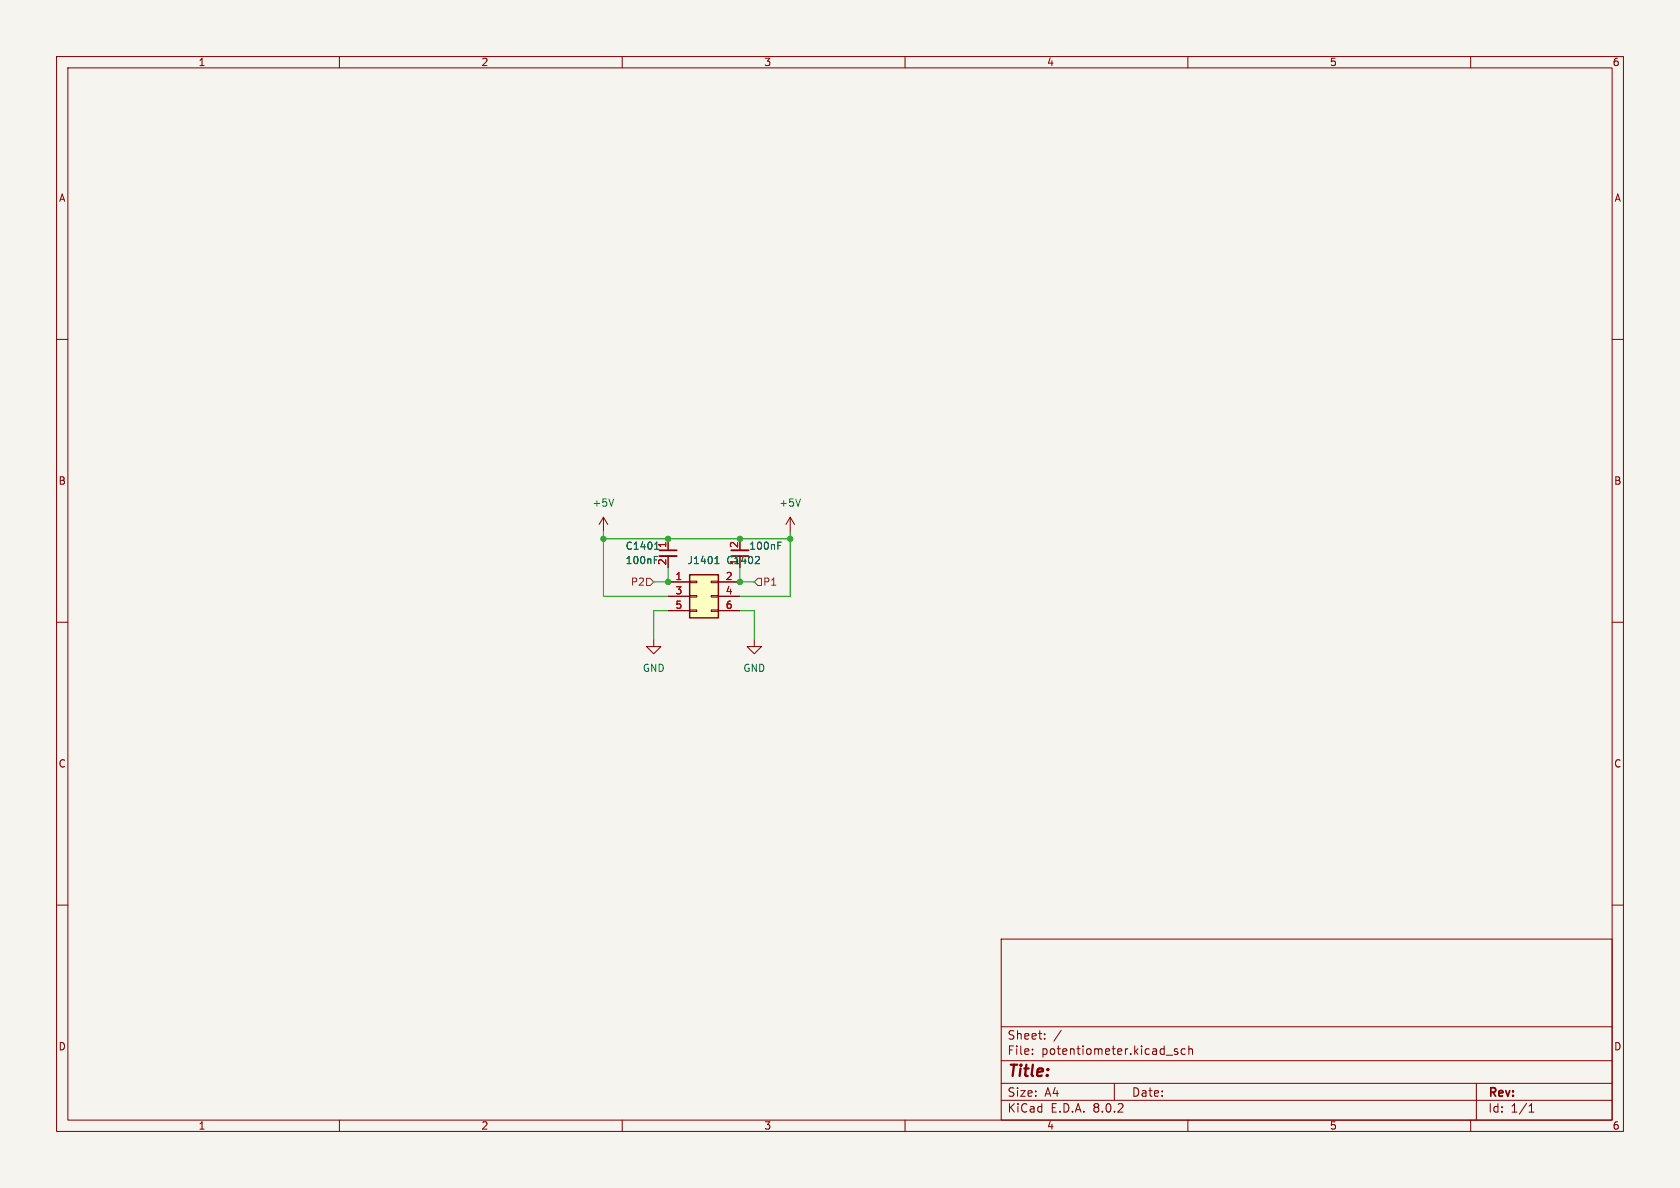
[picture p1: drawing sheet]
(kicad_sch (version 20230121) (generator eeschema)

 (paper "A4")

 (lib_symbols
  (symbol "Connector_Generic:Conn_02x03_Odd_Even" (pin_names (offset 1.016) hide) (in_bom yes) (on_board yes)
   (property "Reference" "J" (at 1.27 5.08 0) (effects (font (size 1.27 1.27))))
   (property "Value" "Conn_02x03_Odd_Even" (at 1.27 -5.08 0) (effects (font (size 1.27 1.27))))
   (property "Footprint" "" (at 0 0 0) (effects (font (size 1.27 1.27)) hide))
   (property "Datasheet" "~" (at 0 0 0) (effects (font (size 1.27 1.27)) hide))
   (symbol "Conn_02x03_Odd_Even_1_1"
    (rectangle (start -1.27 -2.413) (end 0 -2.667) (stroke (width 0.1524) (type default)) (fill (type none)))
    (rectangle (start -1.27 0.127) (end 0 -0.127) (stroke (width 0.1524) (type default)) (fill (type none)))
    (rectangle (start -1.27 2.667) (end 0 2.413) (stroke (width 0.1524) (type default)) (fill (type none)))
    (rectangle (start -1.27 3.81) (end 3.81 -3.81) (stroke (width 0.254) (type default)) (fill (type background)))
    (rectangle (start 3.81 -2.413) (end 2.54 -2.667) (stroke (width 0.1524) (type default)) (fill (type none)))
    (rectangle (start 3.81 0.127) (end 2.54 -0.127) (stroke (width 0.1524) (type default)) (fill (type none)))
    (rectangle (start 3.81 2.667) (end 2.54 2.413) (stroke (width 0.1524) (type default)) (fill (type none)))
    (pin passive line (at -5.08 2.54 0) (length 3.81) (name "Pin_1" (effects (font (size 1.27 1.27)))) (number "1" (effects (font (size 1.27 1.27)))))
    (pin passive line (at 7.62 2.54 180) (length 3.81) (name "Pin_2" (effects (font (size 1.27 1.27)))) (number "2" (effects (font (size 1.27 1.27)))))
    (pin passive line (at -5.08 0 0) (length 3.81) (name "Pin_3" (effects (font (size 1.27 1.27)))) (number "3" (effects (font (size 1.27 1.27)))))
    (pin passive line (at 7.62 0 180) (length 3.81) (name "Pin_4" (effects (font (size 1.27 1.27)))) (number "4" (effects (font (size 1.27 1.27)))))
    (pin passive line (at -5.08 -2.54 0) (length 3.81) (name "Pin_5" (effects (font (size 1.27 1.27)))) (number "5" (effects (font (size 1.27 1.27)))))
    (pin passive line (at 7.62 -2.54 180) (length 3.81) (name "Pin_6" (effects (font (size 1.27 1.27)))) (number "6" (effects (font (size 1.27 1.27)))))))
  (symbol "capacitor_miscellaneous:C_0402_100nF" (in_bom yes) (on_board yes)
   (property "Reference" "C" (at 1.27 2.54 0) (effects (font (size 1.27 1.27))))
   (property "Value" "100nF" (at 3.81 -2.54 0) (effects (font (size 1.27 1.27))))
   (property "Footprint" "Capacitor_SMD:C_0402_1005Metric" (at 2.54 2.54 0) (effects (font (size 1.27 1.27)) hide))
   (property "Datasheet" "" (at 0 0 0) (effects (font (size 1.27 1.27)) hide))
   (property "JLCPCB Part#" "C307331" (at 0 -2.54 0) (effects (font (size 1.27 1.27)) hide))
   (symbol "C_0402_100nF_0_1"
    (polyline (pts (xy -1.524 -0.508) (xy 1.524 -0.508)) (stroke (width 0.3302) (type default)) (fill (type none)))
    (polyline (pts (xy -1.524 0.508) (xy 1.524 0.508)) (stroke (width 0.3048) (type default)) (fill (type none))))
   (symbol "C_0402_100nF_1_1"
    (pin passive line (at 0 2.54 270) (length 2.032) (name "~" (effects (font (size 1.27 1.27)))) (number "1" (effects (font (size 1.27 1.27)))))
    (pin passive line (at 0 -2.54 90) (length 2.032) (name "~" (effects (font (size 1.27 1.27)))) (number "2" (effects (font (size 1.27 1.27)))))))
  (symbol "power:+5V" (power) (pin_names (offset 0)) (in_bom yes) (on_board yes)
   (property "Reference" "#PWR" (at 0 -3.81 0) (effects (font (size 1.27 1.27)) hide))
   (property "Value" "+5V" (at 0 3.556 0) (effects (font (size 1.27 1.27))))
   (property "Footprint" "" (at 0 0 0) (effects (font (size 1.27 1.27)) hide))
   (property "Datasheet" "" (at 0 0 0) (effects (font (size 1.27 1.27)) hide))
   (symbol "+5V_0_1"
    (polyline (pts (xy -0.762 1.27) (xy 0 2.54)) (stroke (width 0) (type default)) (fill (type none)))
    (polyline (pts (xy 0 0) (xy 0 2.54)) (stroke (width 0) (type default)) (fill (type none)))
    (polyline (pts (xy 0 2.54) (xy 0.762 1.27)) (stroke (width 0) (type default)) (fill (type none))))
   (symbol "+5V_1_1"
    (pin power_in line (at 0 0 90) (length 0) hide (name "+5V" (effects (font (size 1.27 1.27)))) (number "1" (effects (font (size 1.27 1.27)))))))
  (symbol "power:GND" (power) (pin_names (offset 0)) (in_bom yes) (on_board yes)
   (property "Reference" "#PWR" (at 0 -6.35 0) (effects (font (size 1.27 1.27)) hide))
   (property "Value" "GND" (at 0 -3.81 0) (effects (font (size 1.27 1.27))))
   (property "Footprint" "" (at 0 0 0) (effects (font (size 1.27 1.27)) hide))
   (property "Datasheet" "" (at 0 0 0) (effects (font (size 1.27 1.27)) hide))
   (symbol "GND_0_1"
    (polyline (pts (xy 0 0) (xy 0 -1.27) (xy 1.27 -1.27) (xy 0 -2.54) (xy -1.27 -1.27) (xy 0 -1.27)) (stroke (width 0) (type default)) (fill (type none))))
   (symbol "GND_1_1"
    (pin power_in line (at 0 0 270) (length 0) hide (name "GND" (effects (font (size 1.27 1.27)))) (number "1" (effects (font (size 1.27 1.27))))))))

 (junction (at 118.11 102.87) (diameter 0) (color 0 0 0 0))
 (junction (at 130.81 102.87) (diameter 0) (color 0 0 0 0))
 (junction (at 130.81 95.25) (diameter 0) (color 0 0 0 0))
 (junction (at 106.68 95.25) (diameter 0) (color 0 0 0 0))
 (junction (at 118.11 95.25) (diameter 0) (color 0 0 0 0))
 (junction (at 139.7 95.25) (diameter 0) (color 0 0 0 0))

 (wire (pts (xy 118.11 100.33) (xy 118.11 102.87)) (stroke (width 0) (type default)))
 (wire (pts (xy 133.35 107.95) (xy 130.81 107.95)) (stroke (width 0) (type default)))
 (wire (pts (xy 130.81 95.25) (xy 139.7 95.25)) (stroke (width 0) (type default)))
 (wire (pts (xy 139.7 95.25) (xy 139.7 105.41)) (stroke (width 0) (type default)))
 (wire (pts (xy 115.57 107.95) (xy 118.11 107.95)) (stroke (width 0) (type default)))
 (wire (pts (xy 130.81 105.41) (xy 139.7 105.41)) (stroke (width 0) (type default)))
 (wire (pts (xy 106.68 95.25) (xy 118.11 95.25)) (stroke (width 0) (type default)))
 (wire (pts (xy 118.11 105.41) (xy 106.68 105.41)) (stroke (width 0) (type default)))
 (wire (pts (xy 130.81 102.87) (xy 133.35 102.87)) (stroke (width 0) (type default)))
 (wire (pts (xy 106.68 93.98) (xy 106.68 95.25)) (stroke (width 0) (type default)))
 (wire (pts (xy 106.68 105.41) (xy 106.68 95.25)) (stroke (width 0) (type default)))
 (wire (pts (xy 130.81 100.33) (xy 130.81 102.87)) (stroke (width 0) (type default)))
 (wire (pts (xy 139.7 93.98) (xy 139.7 95.25)) (stroke (width 0) (type default)))
 (wire (pts (xy 118.11 95.25) (xy 130.81 95.25)) (stroke (width 0) (type default)))
 (wire (pts (xy 133.35 107.95) (xy 133.35 113.03)) (stroke (width 0) (type default)))
 (wire (pts (xy 115.57 107.95) (xy 115.57 113.03)) (stroke (width 0) (type default)))
 (wire (pts (xy 115.57 102.87) (xy 118.11 102.87)) (stroke (width 0) (type default)))

 (hierarchical_label "P1" (shape input) (at 133.35 102.87 0) (fields_autoplaced) (effects (font (size 1.27 1.27)) (justify left)))
 (hierarchical_label "P2" (shape input) (at 115.57 102.87 180) (fields_autoplaced) (effects (font (size 1.27 1.27)) (justify right)))

 (symbol (lib_id "power:GND") (at 133.35 113.03 0) (unit 1) (in_bom yes) (on_board yes) (dnp no) (fields_autoplaced)
  (property "Reference" "#PWR01401" (at 133.35 119.38 0) (effects (font (size 1.27 1.27)) hide))
  (property "Value" "GND" (at 133.35 118.11 0) (effects (font (size 1.27 1.27))))
  (property "Footprint" "" (at 133.35 113.03 0) (effects (font (size 1.27 1.27)) hide))
  (property "Datasheet" "" (at 133.35 113.03 0) (effects (font (size 1.27 1.27)) hide)) (pin "1"))

 (symbol (lib_id "capacitor_miscellaneous:C_0402_100nF") (at 118.11 97.79 0) (unit 1) (in_bom yes) (on_board yes) (dnp no)
  (property "Reference" "C1401" (at 110.49 96.52 0) (effects (font (size 1.27 1.27)) (justify left)))
  (property "Value" "100nF" (at 110.49 99.06 0) (effects (font (size 1.27 1.27)) (justify left)))
  (property "Footprint" "Capacitor_SMD:C_0402_1005Metric" (at 120.65 95.25 0) (effects (font (size 1.27 1.27)) hide))
  (property "Datasheet" "" (at 118.11 97.79 0) (effects (font (size 1.27 1.27)) hide))
  (property "JLCPCB Part#" "C307331" (at 118.11 100.33 0) (effects (font (size 1.27 1.27)) hide)) (pin "1") (pin "2"))

 (symbol (lib_id "power:+5V") (at 106.68 93.98 0) (unit 1) (in_bom yes) (on_board yes) (dnp no) (fields_autoplaced)
  (property "Reference" "#PWR01404" (at 106.68 97.79 0) (effects (font (size 1.27 1.27)) hide))
  (property "Value" "+5V" (at 106.68 88.9 0) (effects (font (size 1.27 1.27))))
  (property "Footprint" "" (at 106.68 93.98 0) (effects (font (size 1.27 1.27)) hide))
  (property "Datasheet" "" (at 106.68 93.98 0) (effects (font (size 1.27 1.27)) hide)) (pin "1"))

 (symbol (lib_id "capacitor_miscellaneous:C_0402_100nF") (at 130.81 97.79 180) (unit 1) (in_bom yes) (on_board yes) (dnp no)
  (property "Reference" "C1402" (at 134.62 99.06 0) (effects (font (size 1.27 1.27)) (justify left)))
  (property "Value" "100nF" (at 138.43 96.52 0) (effects (font (size 1.27 1.27)) (justify left)))
  (property "Footprint" "Capacitor_SMD:C_0402_1005Metric" (at 128.27 100.33 0) (effects (font (size 1.27 1.27)) hide))
  (property "Datasheet" "" (at 130.81 97.79 0) (effects (font (size 1.27 1.27)) hide))
  (property "JLCPCB Part#" "C307331" (at 130.81 95.25 0) (effects (font (size 1.27 1.27)) hide)) (pin "1") (pin "2"))

 (symbol (lib_id "power:GND") (at 115.57 113.03 0) (mirror y) (unit 1) (in_bom yes) (on_board yes) (dnp no) (fields_autoplaced)
  (property "Reference" "#PWR01403" (at 115.57 119.38 0) (effects (font (size 1.27 1.27)) hide))
  (property "Value" "GND" (at 115.57 118.11 0) (effects (font (size 1.27 1.27))))
  (property "Footprint" "" (at 115.57 113.03 0) (effects (font (size 1.27 1.27)) hide))
  (property "Datasheet" "" (at 115.57 113.03 0) (effects (font (size 1.27 1.27)) hide)) (pin "1"))

 (symbol (lib_id "Connector_Generic:Conn_02x03_Odd_Even") (at 123.19 105.41 0) (unit 1) (in_bom yes) (on_board yes) (dnp no) (fields_autoplaced)
  (property "Reference" "J1401" (at 124.46 99.06 0) (effects (font (size 1.27 1.27))))
  (property "Value" "Conn_02x03_Odd_Even" (at 124.46 99.06 0) (effects (font (size 1.27 1.27)) hide))
  (property "Footprint" "Connector_PinHeader_2.54mm:PinHeader_2x03_P2.54mm_Vertical" (at 123.19 105.41 0) (effects (font (size 1.27 1.27)) hide))
  (property "Datasheet" "~" (at 123.19 105.41 0) (effects (font (size 1.27 1.27)) hide))
  (property "JLCPCB Part#" "C65114" (at 123.19 105.41 0) (effects (font (size 1.27 1.27)) hide)) (pin "1") (pin "2") (pin "3") (pin "4") (pin "5") (pin "6"))

 (symbol (lib_id "power:+5V") (at 139.7 93.98 0) (unit 1) (in_bom yes) (on_board yes) (dnp no) (fields_autoplaced)
  (property "Reference" "#PWR01402" (at 139.7 97.79 0) (effects (font (size 1.27 1.27)) hide))
  (property "Value" "+5V" (at 139.7 88.9 0) (effects (font (size 1.27 1.27))))
  (property "Footprint" "" (at 139.7 93.98 0) (effects (font (size 1.27 1.27)) hide))
  (property "Datasheet" "" (at 139.7 93.98 0) (effects (font (size 1.27 1.27)) hide)) (pin "1")))
